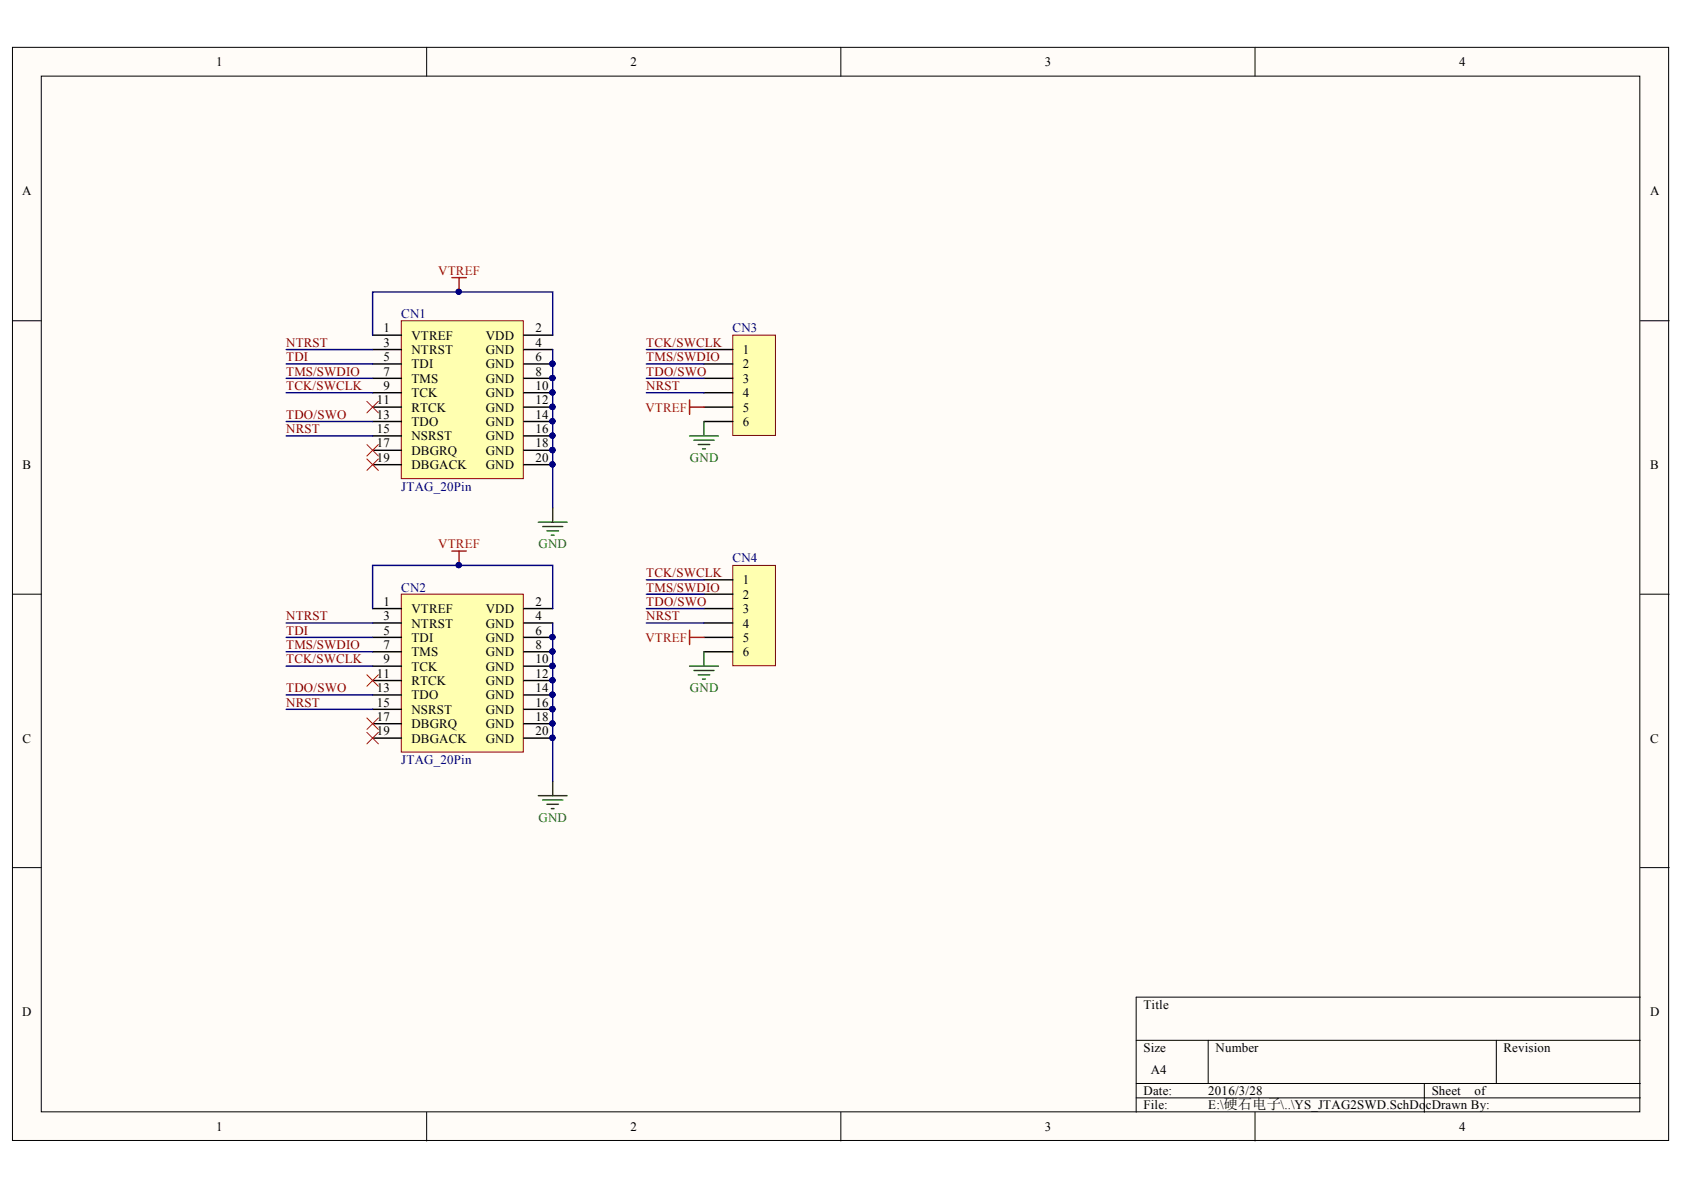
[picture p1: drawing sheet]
<svg xmlns="http://www.w3.org/2000/svg" width="297mm" height="210mm" viewBox="0 0 297 210" stroke-linecap="round" stroke-linejoin="round" font-family="sans-serif">
<g fill="#fffcf8" stroke="#000" stroke-width=".18">
<path d="M2.2 8.4h292.1v192.8h-292.1z"/>
<path d="M7.3 13.4h281.9v182.7h-281.9z"/>
</g>
<g fill="none" stroke="#000" stroke-width=".18">
<path d="M75.3 8.4v5M148.3 8.4v5M221.4 8.4v5M2.2 56.6h5.1M289.3 56.6h5.1M2.2 104.8h5.1M289.3 104.8h5.1M2.2 153h5.1M289.3 153h5.1M289.3 175.9h-88.9v20.3M75.3 196.2v5.1M148.3 196.2v5.1"/>
<path d="M200.4 183.5h88.9M200.4 191.1h88.9M200.4 193.7h88.9M213.1 183.5v7.6M221.4 196.2v5.1M251.2 191.1v5.1M263.9 183.5v7.6"/>
</g>
<path d="M70.8 56.6h21.5v27.8h-21.5z" fill="#ffffb0" stroke="#800000" stroke-width=".18"/>
<g fill="none" stroke="#000" stroke-width=".25">
<path d="M65.7 59.1h5.1M92.4 59.1h5.1M65.7 61.7h5.1M65.7 64.2h5.1M65.7 66.7h5.1M65.7 69.3h5.1M65.7 71.8h5.1M65.7 74.3h5.1M65.7 76.9h5.1M65.7 79.4h5.1M92.4 61.7h5.1M92.4 64.2h5.1"/>
<path d="M92.4 66.7h5.1M92.4 69.3h5.1M92.4 71.8h5.1M92.4 74.3h5.1M92.4 76.9h5.1M92.4 79.4h5.1M65.7 82h5.1M92.4 82h5.1"/>
</g>
<g fill="#000080" stroke="#000080" stroke-width=".18">
<circle cx="97.4" cy="64.2" r=".46"/>
<circle cx="97.4" cy="66.7" r=".46"/>
<circle cx="97.4" cy="69.2" r=".46"/>
<circle cx="97.4" cy="71.8" r=".46"/>
<circle cx="97.4" cy="74.3" r=".46"/>
<circle cx="97.4" cy="76.8" r=".46"/>
<circle cx="97.4" cy="79.4" r=".46"/>
<circle cx="97.4" cy="81.9" r=".46"/>
<circle cx="80.9" cy="51.5" r=".46"/>
</g>
<path d="M65.7 59.1v-7.6h31.8v7.6M50.5 66.7h15.2M50.5 61.7h15.2M50.5 64.2h15.2M50.5 69.3h15.2M50.5 74.3h15.2M50.5 76.9h15.2M97.5 61.7v27.9" fill="none" stroke="#000080" stroke-width=".25"/>
<path d="M79.7 49h2.5M81 49v2.5" fill="none" stroke="#f00" stroke-width=".25"/>
<path d="M64.7 70.8l2 2M64.7 78.4l2 2M66.7 70.8l-2 2M66.7 78.4l-2 2M64.7 80.9l2 2.1M66.7 80.9l-2 2.1" fill="none" stroke="#f00" stroke-width=".18"/>
<path d="M95 92.1h5M95.7 92.9h3.6M96.5 93.6h2M97.2 94.4h.5M97.5 89.6v2.5" fill="none" stroke="#008000" stroke-width=".25"/>
<path d="M129.3 59.1h7.5v17.7h-7.5z" fill="#ffffb0" stroke="#800000" stroke-width=".18"/>
<path d="M124.2 61.7h5.1M124.2 64.2h5.1M124.2 66.7h5.1M124.2 69.3h5.1M124.2 71.8h5.1M124.2 74.3h5.1" fill="none" stroke="#000" stroke-width=".25"/>
<path d="M121.6 76.9h5.1M122.4 77.6h3.6M123.2 78.4h2M123.9 79.2h.5M124.2 74.3v2.6" fill="none" stroke="#008000" stroke-width=".25"/>
<path d="M114 61.7h10.2M114 64.2h10.2M114 66.7h10.2M114 69.3h10.2" fill="none" stroke="#000080" stroke-width=".25"/>
<path d="M121.6 70.5v2.6M121.6 71.8h2.6" fill="none" stroke="#f00" stroke-width=".25"/>
<path d="M70.8 104.8h21.5v27.9h-21.5z" fill="#ffffb0" stroke="#800000" stroke-width=".18"/>
<g fill="none" stroke="#000" stroke-width=".25">
<path d="M65.7 107.3h5.1M65.7 109.9h5.1M65.7 112.4h5.1M65.7 115h5.1M65.7 117.5h5.1M92.4 107.3h5.1M92.4 109.9h5.1M92.4 112.4h5.1M92.4 115h5.1M92.4 117.5h5.1M65.7 120h5.1M65.7 122.6h5.1"/>
<path d="M65.7 125.1h5.1M65.7 127.7h5.1M65.7 130.2h5.1M92.4 120h5.1M92.4 122.6h5.1M92.4 125.1h5.1M92.4 127.7h5.1M92.4 130.2h5.1"/>
</g>
<g fill="#000080" stroke="#000080" stroke-width=".18">
<circle cx="97.4" cy="112.4" r=".46"/>
<circle cx="97.4" cy="114.9" r=".46"/>
<circle cx="97.4" cy="117.5" r=".46"/>
<circle cx="97.4" cy="120" r=".46"/>
<circle cx="97.4" cy="122.5" r=".46"/>
<circle cx="97.4" cy="125.1" r=".46"/>
<circle cx="97.4" cy="127.6" r=".46"/>
<circle cx="97.4" cy="130.1" r=".46"/>
<circle cx="80.9" cy="99.7" r=".46"/>
</g>
<path d="M50.5 115h15.2M50.5 109.9h15.2M50.5 112.4h15.2M50.5 117.5h15.2M65.7 107.3v-7.6h31.8v7.6M97.5 109.9v27.9M50.5 122.6h15.2M50.5 125.1h15.2" fill="none" stroke="#000080" stroke-width=".25"/>
<path d="M79.7 97.2h2.5M81 97.2v2.5" fill="none" stroke="#f00" stroke-width=".25"/>
<path d="M64.7 119l2 2.1M66.7 119l-2 2.1M64.7 126.6l2 2.1M64.7 129.2l2 2M66.7 126.6l-2 2.1M66.7 129.2l-2 2" fill="none" stroke="#f00" stroke-width=".18"/>
<path d="M97.5 137.8v2.5M95 140.3h5M95.7 141.1h3.6M96.5 141.9h2M97.2 142.6h.5" fill="none" stroke="#008000" stroke-width=".25"/>
<path d="M129.3 99.7h7.5v17.7h-7.5z" fill="#ffffb0" stroke="#800000" stroke-width=".18"/>
<path d="M124.2 102.3h5.1M124.2 104.8h5.1M124.2 107.3h5.1M124.2 109.9h5.1M124.2 112.4h5.1M124.2 115h5.1" fill="none" stroke="#000" stroke-width=".25"/>
<path d="M121.6 117.5h5.1M122.4 118.3h3.6M123.2 119h2M123.9 119.8h.5M124.2 115v2.5" fill="none" stroke="#008000" stroke-width=".25"/>
<path d="M114 102.3h10.2M114 104.8h10.2M114 107.3h10.2M114 109.9h10.2" fill="none" stroke="#000080" stroke-width=".25"/>
<path d="M121.6 111.2v2.5M121.6 112.4h2.6" fill="none" stroke="#f00" stroke-width=".25"/>
<g font-size="2.3">
<text x="38.1" y="11.7">1</text>
<text x="111.2" y="11.7">2</text>
<text x="184.3" y="11.7">3</text>
<text x="257.4" y="11.7">4</text>
<text x="3.9" y="34.5">A</text>
<text x="291.1" y="34.5">A</text>
<text x="67.7" y="58.6">1</text>
<text x="72.6" y="59.9">VTREF</text>
<text x="85.7" y="59.9">VDD</text>
<text x="94.5" y="58.6">2</text>
<text x="67.7" y="61.2">3</text>
<text x="67.7" y="63.7">5</text>
<text x="72.6" y="62.4">NTRST</text>
<text x="72.6" y="65">TDI</text>
<text x="85.7" y="62.4">GND</text>
<text x="85.7" y="65">GND</text>
<text x="94.5" y="61.2">4</text>
<text x="94.5" y="63.7">6</text>
<text x="131" y="62.4">1</text>
<text x="131" y="65">2</text>
<text x="66.5" y="71.3">11</text>
<text x="67.7" y="66.2">7</text>
<text x="67.7" y="68.8">9</text>
<text x="72.6" y="67.5">TMS</text>
<text x="72.6" y="70.1">TCK</text>
<text x="85.7" y="67.5">GND</text>
<text x="85.7" y="70.1">GND</text>
<text x="94.5" y="66.2">8</text>
<text x="94.5" y="68.8">10</text>
<text x="94.5" y="71.3">12</text>
<text x="131" y="67.5">3</text>
<text x="131" y="70.1">4</text>
<text x="66.5" y="73.9">13</text>
<text x="66.5" y="76.4">15</text>
<text x="72.6" y="72.6">RTCK</text>
<text x="72.6" y="75.1">TDO</text>
<text x="72.6" y="77.7">NSRST</text>
<text x="85.7" y="72.6">GND</text>
<text x="85.7" y="75.1">GND</text>
<text x="85.7" y="77.7">GND</text>
<text x="94.5" y="73.9">14</text>
<text x="94.5" y="76.4">16</text>
<text x="131" y="72.6">5</text>
<text x="131" y="75.1">6</text>
<text x="4" y="82.7">B</text>
<text x="66.5" y="78.9">17</text>
<text x="66.5" y="81.5">19</text>
<text x="72.6" y="80.2">DBGRQ</text>
<text x="72.6" y="82.7">DBGACK</text>
<text x="85.7" y="80.2">GND</text>
<text x="85.7" y="82.7">GND</text>
<text x="94.5" y="78.9">18</text>
<text x="94.5" y="81.5">20</text>
<text x="291.1" y="82.7">B</text>
<text x="67.7" y="106.9">1</text>
<text x="94.5" y="106.9">2</text>
<text x="131" y="103">1</text>
<text x="131" y="105.6">2</text>
<text x="67.7" y="109.4">3</text>
<text x="67.7" y="112">5</text>
<text x="72.6" y="108.2">VTREF</text>
<text x="72.6" y="110.7">NTRST</text>
<text x="72.6" y="113.2">TDI</text>
<text x="85.7" y="108.2">VDD</text>
<text x="85.7" y="110.7">GND</text>
<text x="85.7" y="113.2">GND</text>
<text x="94.5" y="109.4">4</text>
<text x="94.5" y="112">6</text>
<text x="131" y="108.2">3</text>
<text x="131" y="110.7">4</text>
<text x="131" y="113.2">5</text>
<text x="66.5" y="119.6">11</text>
<text x="67.7" y="114.5">7</text>
<text x="67.7" y="117">9</text>
<text x="72.6" y="115.8">TMS</text>
<text x="72.6" y="118.3">TCK</text>
<text x="85.7" y="115.8">GND</text>
<text x="85.7" y="118.3">GND</text>
<text x="94.5" y="114.5">8</text>
<text x="94.5" y="117">10</text>
<text x="94.5" y="119.6">12</text>
<text x="131" y="115.8">6</text>
<text x="66.5" y="122.1">13</text>
<text x="66.5" y="124.6">15</text>
<text x="72.6" y="120.8">RTCK</text>
<text x="72.6" y="123.4">TDO</text>
<text x="72.6" y="125.9">NSRST</text>
<text x="85.7" y="120.8">GND</text>
<text x="85.7" y="123.4">GND</text>
<text x="85.7" y="125.9">GND</text>
<text x="94.5" y="122.1">14</text>
<text x="94.5" y="124.6">16</text>
<text x="4" y="131">C</text>
<text x="66.5" y="127.2">17</text>
<text x="66.5" y="129.7">19</text>
<text x="72.6" y="128.4">DBGRQ</text>
<text x="72.6" y="131">DBGACK</text>
<text x="85.7" y="128.4">GND</text>
<text x="85.7" y="131">GND</text>
<text x="94.5" y="127.2">18</text>
<text x="94.5" y="129.7">20</text>
<text x="291.1" y="131">C</text>
<text x="3.9" y="179.2">D</text>
<text x="201.7" y="177.9">Title</text>
<text x="291.1" y="179.2">D</text>
<text x="201.7" y="185.6">Size</text>
<text x="214.4" y="185.6">Number</text>
<text x="265.2" y="185.6">Revision</text>
<text x="203" y="189.4">A4</text>
<text x="201.7" y="193.2">Date:</text>
<text x="201.7" y="195.7">File:</text>
<text x="213.1" y="193.2">2016/3/28</text>
<text x="213.1" y="195.7">E:\硬石电子\..\YS_JTAG2SWD.SchDo</text>
<text x="251.5" y="195.7">cDrawn By:</text>
<text x="252.5" y="193.2">Sheet</text>
<text x="260.1" y="193.2">of</text>
<text x="38.1" y="199.5">1</text>
<text x="111.2" y="199.5">2</text>
<text x="184.3" y="199.5">3</text>
<text x="257.4" y="199.5">4</text>
</g>
<g font-size="2.3" fill="#f00">
<text x="77.3" y="48.5">VTREF</text>
<text x="113.8" y="72.6">VTREF</text>
<text x="77.3" y="96.7">VTREF</text>
<text x="113.8" y="113.2">VTREF</text>
</g>
<g font-size="2.3" fill="#000080">
<text x="70.8" y="56.1">CN1</text>
<text x="129.2" y="58.6">CN3</text>
<text x="70.8" y="86.5">JTAG_20Pin</text>
<text x="129.2" y="99.2">CN4</text>
<text x="70.8" y="104.4">CN2</text>
<text x="70.8" y="134.8">JTAG_20Pin</text>
</g>
<g font-size="2.3" fill="#800000">
<text x="50.5" y="61.2">NTRST</text>
<text x="50.5" y="63.7">TDI</text>
<text x="114" y="61.2">TCK/SWCLK</text>
<text x="114" y="63.7">TMS/SWDIO</text>
<text x="50.5" y="66.2">TMS/SWDIO</text>
<text x="50.5" y="68.8">TCK/SWCLK</text>
<text x="114" y="66.2">TDO/SWO</text>
<text x="114" y="68.8">NRST</text>
<text x="50.5" y="73.9">TDO/SWO</text>
<text x="50.5" y="76.4">NRST</text>
<text x="114" y="101.7">TCK/SWCLK</text>
<text x="114" y="104.4">TMS/SWDIO</text>
<text x="114" y="106.9">TDO/SWO</text>
<text x="50.5" y="109.4">NTRST</text>
<text x="50.5" y="112">TDI</text>
<text x="114" y="109.4">NRST</text>
<text x="50.5" y="114.5">TMS/SWDIO</text>
<text x="50.5" y="117">TCK/SWCLK</text>
<text x="50.5" y="122.1">TDO/SWO</text>
<text x="50.5" y="124.6">NRST</text>
</g>
<g font-size="2.3" fill="#008000">
<text x="121.7" y="81.5">GND</text>
<text x="95" y="96.7">GND</text>
<text x="121.7" y="122.1">GND</text>
<text x="95" y="144.9">GND</text>
</g>
</svg>
